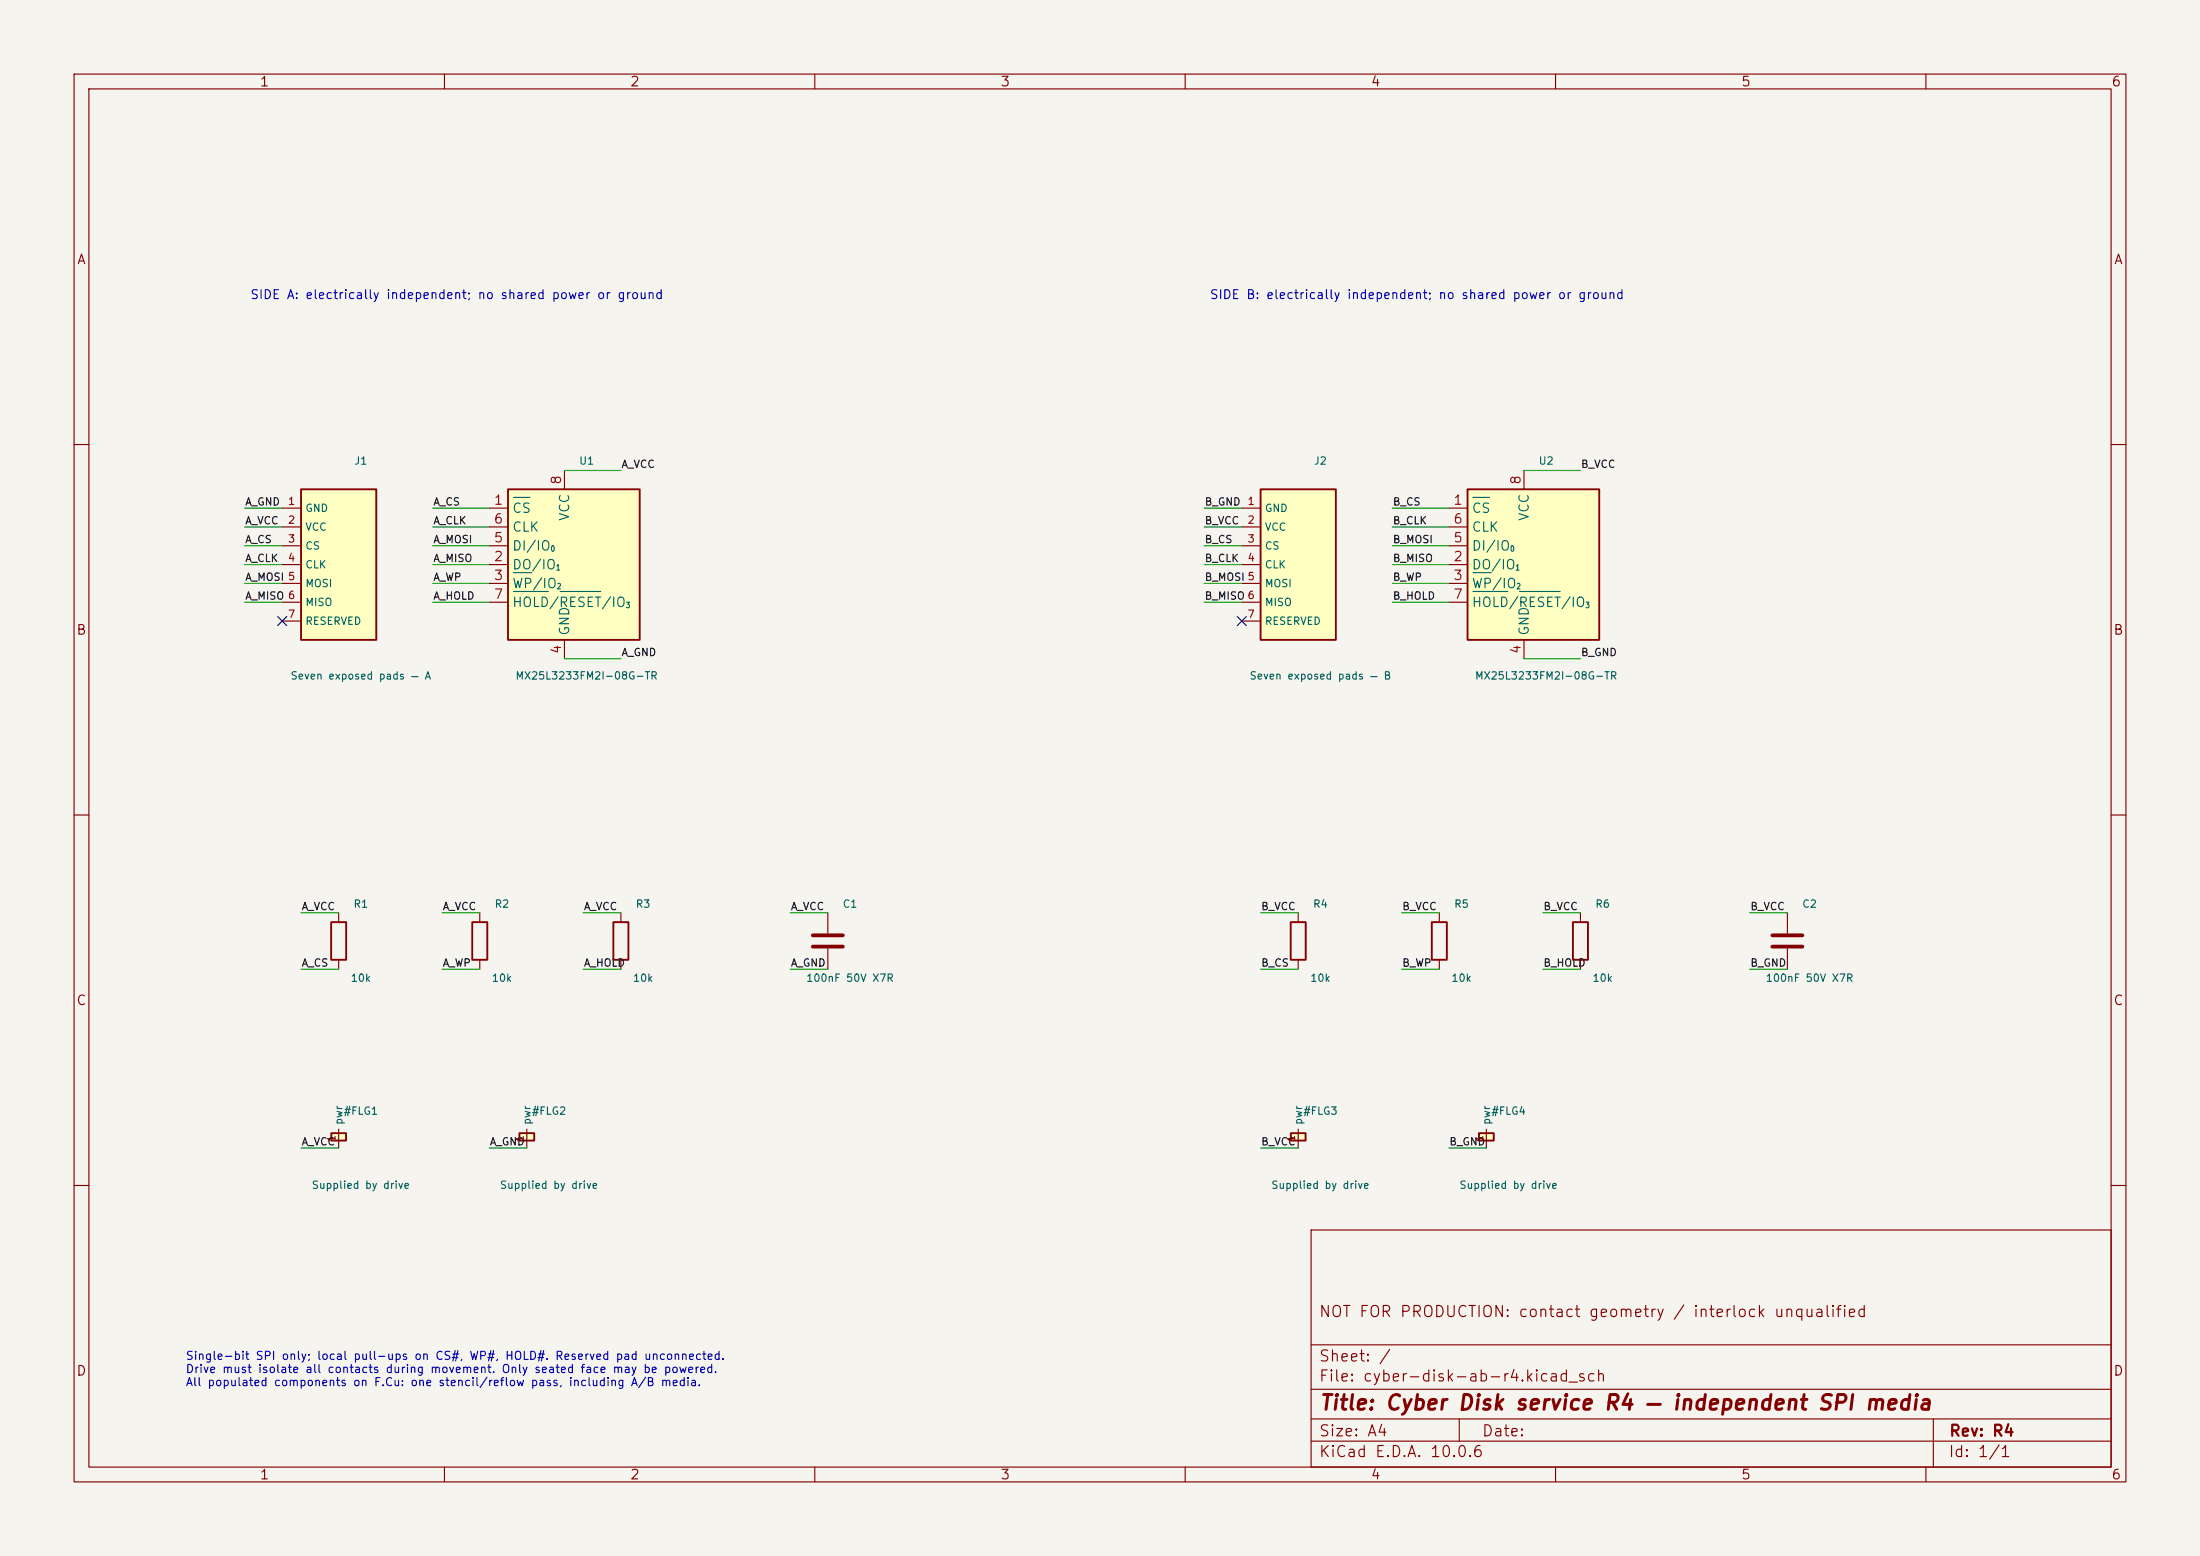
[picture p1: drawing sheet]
(kicad_sch (version 20230121) (generator eeschema) (paper "A4") (title_block (title "Cyber Disk service R4 — independent SPI media") (rev "R4") (comment 1 "NOT FOR PRODUCTION: contact geometry / interlock unqualified")) (lib_symbols (symbol "Roddy:MX25L3233FM2I_08G"
  (exclude_from_sim no)
  (in_bom yes)
  (on_board yes)
  (in_pos_files yes)
  (duplicate_pin_numbers_are_jumpers no)
  (property "Reference" "U" (at -6.35 11.43 0) (show_name no) (do_not_autoplace no) (effects (font (size 1.27 1.27))))
  (property "Value" "MX25L3233FM2I_08G" (at 7.62 11.43 0) (show_name no) (do_not_autoplace no) (effects (font (size 1.27 1.27))))
  (property "Footprint" "Package_SO:SOIC-8_5.3x5.3mm_P1.27mm" (at 0 0 0) (show_name no) (do_not_autoplace no) (hide yes) (effects (font (size 1.27 1.27))))
  (property "Datasheet" "https://www.macronix.com/Lists/Datasheet/Attachments/8933/MX25L3233F,%203V,%2032Mb,%20v1.7.pdf" (at 0 0 0) (show_name no) (do_not_autoplace no) (hide yes) (effects (font (size 1.27 1.27))))
  (property "Description" "32Mbit / 4MiB Serial Flash Memory, Standard/Dual/Quad SPI, 2.65-3.6V, SOP-8 (200 mil)" (at 0 0 0) (show_name no) (do_not_autoplace no) (hide yes) (effects (font (size 1.27 1.27))))
  (symbol "MX25L3233FM2I_08G_0_1"
   (rectangle (start -7.62 10.16) (end 10.16 -10.16) (stroke (width 0.254) (type default)) (fill (type background))))
  (symbol "MX25L3233FM2I_08G_1_1"
   (pin input line (at -10.16 7.62 0) (length 2.54) (name "~{CS}" (effects (font (size 1.27 1.27)))) (number "1" (effects (font (size 1.27 1.27)))))
   (pin bidirectional line (at -10.16 0 0) (length 2.54) (name "DO/IO_{1}" (effects (font (size 1.27 1.27)))) (number "2" (effects (font (size 1.27 1.27)))))
   (pin bidirectional line (at -10.16 -2.54 0) (length 2.54) (name "~{WP}/IO_{2}" (effects (font (size 1.27 1.27)))) (number "3" (effects (font (size 1.27 1.27)))))
   (pin power_in line (at 0 -12.7 90) (length 2.54) (name "GND" (effects (font (size 1.27 1.27)))) (number "4" (effects (font (size 1.27 1.27)))))
   (pin bidirectional line (at -10.16 2.54 0) (length 2.54) (name "DI/IO_{0}" (effects (font (size 1.27 1.27)))) (number "5" (effects (font (size 1.27 1.27)))))
   (pin input line (at -10.16 5.08 0) (length 2.54) (name "CLK" (effects (font (size 1.27 1.27)))) (number "6" (effects (font (size 1.27 1.27)))))
   (pin bidirectional line (at -10.16 -5.08 0) (length 2.54) (name "~{HOLD}/~{RESET}/IO_{3}" (effects (font (size 1.27 1.27)))) (number "7" (effects (font (size 1.27 1.27)))))
   (pin power_in line (at 0 12.7 270) (length 2.54) (name "VCC" (effects (font (size 1.27 1.27)))) (number "8" (effects (font (size 1.27 1.27))))))
  (embedded_fonts no))
(symbol "Device:R"
  (pin_numbers (hide yes))
  (pin_names
   (offset 0))
  (exclude_from_sim no)
  (in_bom yes)
  (on_board yes)
  (in_pos_files yes)
  (duplicate_pin_numbers_are_jumpers no)
  (property "Reference" "R" (at 2.032 0 90) (show_name no) (do_not_autoplace no) (effects (font (size 1.27 1.27))))
  (property "Value" "R" (at 0 0 90) (show_name no) (do_not_autoplace no) (effects (font (size 1.27 1.27))))
  (property "Footprint" "" (at -1.778 0 90) (show_name no) (do_not_autoplace no) (hide yes) (effects (font (size 1.27 1.27))))
  (property "Datasheet" "" (at 0 0 0) (show_name no) (do_not_autoplace no) (hide yes) (effects (font (size 1.27 1.27))))
  (property "Description" "Resistor" (at 0 0 0) (show_name no) (do_not_autoplace no) (hide yes) (effects (font (size 1.27 1.27))))
  (symbol "R_0_1"
   (rectangle (start -1.016 -2.54) (end 1.016 2.54) (stroke (width 0.254) (type default)) (fill (type none))))
  (symbol "R_1_1"
   (pin passive line (at 0 3.81 270) (length 1.27) (name "" (effects (font (size 1.27 1.27)))) (number "1" (effects (font (size 1.27 1.27)))))
   (pin passive line (at 0 -3.81 90) (length 1.27) (name "" (effects (font (size 1.27 1.27)))) (number "2" (effects (font (size 1.27 1.27))))))
  (embedded_fonts no))
(symbol "Device:C"
  (pin_numbers (hide yes))
  (pin_names
   (offset 0.254))
  (exclude_from_sim no)
  (in_bom yes)
  (on_board yes)
  (in_pos_files yes)
  (duplicate_pin_numbers_are_jumpers no)
  (property "Reference" "C" (at 0.635 2.54 0) (show_name no) (do_not_autoplace no) (effects (font (size 1.27 1.27)) (justify left)))
  (property "Value" "C" (at 0.635 -2.54 0) (show_name no) (do_not_autoplace no) (effects (font (size 1.27 1.27)) (justify left)))
  (property "Footprint" "" (at 0.9652 -3.81 0) (show_name no) (do_not_autoplace no) (hide yes) (effects (font (size 1.27 1.27))))
  (property "Datasheet" "" (at 0 0 0) (show_name no) (do_not_autoplace no) (hide yes) (effects (font (size 1.27 1.27))))
  (property "Description" "Unpolarized capacitor" (at 0 0 0) (show_name no) (do_not_autoplace no) (hide yes) (effects (font (size 1.27 1.27))))
  (symbol "C_0_1"
   (polyline (pts (xy -2.032 0.762) (xy 2.032 0.762)) (stroke (width 0.508) (type default)) (fill (type none)))
   (polyline (pts (xy -2.032 -0.762) (xy 2.032 -0.762)) (stroke (width 0.508) (type default)) (fill (type none))))
  (symbol "C_1_1"
   (pin passive line (at 0 3.81 270) (length 2.794) (name "" (effects (font (size 1.27 1.27)))) (number "1" (effects (font (size 1.27 1.27)))))
   (pin passive line (at 0 -3.81 90) (length 2.794) (name "" (effects (font (size 1.27 1.27)))) (number "2" (effects (font (size 1.27 1.27))))))
  (embedded_fonts no))
(symbol "Roddy:Contact7" (pin_names (offset 0.5)) (in_bom yes) (on_board yes) (property "Reference" "X" (at 0 12 0) (effects (font (size 1 1)))) (property "Value" "Contact7" (at 0 -12 0) (effects (font (size 1 1)))) (symbol "Contact7_1_1" (rectangle (start -5.08 10.16) (end 5.08 -10.16) (stroke (width 0.254) (type default)) (fill (type background))) (pin passive line (at -7.62 7.62 0) (length 2.54) (name "GND" (effects (font (size 1 1)))) (number "1" (effects (font (size 1 1)))) )(pin passive line (at -7.62 5.08 0) (length 2.54) (name "VCC" (effects (font (size 1 1)))) (number "2" (effects (font (size 1 1)))) )(pin passive line (at -7.62 2.54 0) (length 2.54) (name "CS" (effects (font (size 1 1)))) (number "3" (effects (font (size 1 1)))) )(pin passive line (at -7.62 0.0 0) (length 2.54) (name "CLK" (effects (font (size 1 1)))) (number "4" (effects (font (size 1 1)))) )(pin passive line (at -7.62 -2.54 0) (length 2.54) (name "MOSI" (effects (font (size 1 1)))) (number "5" (effects (font (size 1 1)))) )(pin passive line (at -7.62 -5.079999999999999 0) (length 2.54) (name "MISO" (effects (font (size 1 1)))) (number "6" (effects (font (size 1 1)))) )(pin passive line (at -7.62 -7.62 0) (length 2.54) (name "RESERVED" (effects (font (size 1 1)))) (number "7" (effects (font (size 1 1)))) )))
(symbol "Roddy:SupplyFlag" (pin_names (offset 0.5)) (in_bom yes) (on_board yes) (property "Reference" "X" (at 0 12 0) (effects (font (size 1 1)))) (property "Value" "SupplyFlag" (at 0 -12 0) (effects (font (size 1 1)))) (symbol "SupplyFlag_1_1" (rectangle (start -1 1) (end 1 2) (stroke (width 0.254) (type default)) (fill (type background))) (pin power_out line (at 0 0 90) (length 2.54) (name "pwr" (effects (font (size 1 1)))) (number "1" (effects (font (size 1 1)))) ))))
(symbol (lib_id "Roddy:MX25L3233FM2I_08G") (at 76.2 76.2 0) (unit 1) (in_bom yes) (on_board yes) (dnp no) (property "Reference" "U1" (at 79.2 62.2 0) (effects (font (size 1 1)))) (property "Value" "MX25L3233FM2I-08G-TR" (at 79.2 91.2 0) (effects (font (size 1 1)))) (property "Footprint" "HardwareSilk:Package_SO__SOIC-8_5.3x5.3mm_P1.27mm" (at 76.2 76.2 0) (effects (font (size 1 1)) hide)))
(wire (pts (xy 66.0400 68.5800) (xy 58.4200 68.5800)) (stroke (width 0) (type default)))
(label "A_CS" (at 58.4200 68.5800 0) (effects (font (size 1 1)) (justify left bottom)))
(wire (pts (xy 66.0400 76.2000) (xy 58.4200 76.2000)) (stroke (width 0) (type default)))
(label "A_MISO" (at 58.4200 76.2000 0) (effects (font (size 1 1)) (justify left bottom)))
(wire (pts (xy 66.0400 78.7400) (xy 58.4200 78.7400)) (stroke (width 0) (type default)))
(label "A_WP" (at 58.4200 78.7400 0) (effects (font (size 1 1)) (justify left bottom)))
(wire (pts (xy 76.2000 88.9000) (xy 83.8200 88.9000)) (stroke (width 0) (type default)))
(label "A_GND" (at 83.8200 88.9000 0) (effects (font (size 1 1)) (justify left bottom)))
(wire (pts (xy 66.0400 73.6600) (xy 58.4200 73.6600)) (stroke (width 0) (type default)))
(label "A_MOSI" (at 58.4200 73.6600 0) (effects (font (size 1 1)) (justify left bottom)))
(wire (pts (xy 66.0400 71.1200) (xy 58.4200 71.1200)) (stroke (width 0) (type default)))
(label "A_CLK" (at 58.4200 71.1200 0) (effects (font (size 1 1)) (justify left bottom)))
(wire (pts (xy 66.0400 81.2800) (xy 58.4200 81.2800)) (stroke (width 0) (type default)))
(label "A_HOLD" (at 58.4200 81.2800 0) (effects (font (size 1 1)) (justify left bottom)))
(wire (pts (xy 76.2000 63.5000) (xy 83.8200 63.5000)) (stroke (width 0) (type default)))
(label "A_VCC" (at 83.8200 63.5000 0) (effects (font (size 1 1)) (justify left bottom)))
(symbol (lib_id "Roddy:Contact7") (at 45.72 76.2 0) (unit 1) (in_bom yes) (on_board yes) (dnp no) (property "Reference" "J1" (at 48.72 62.2 0) (effects (font (size 1 1)))) (property "Value" "Seven exposed pads — A" (at 48.72 91.2 0) (effects (font (size 1 1)))) (property "Footprint" "HardwareSilk:Roddy__Contact7_F" (at 45.72 76.2 0) (effects (font (size 1 1)) hide)))
(wire (pts (xy 38.1000 68.5800) (xy 33.0200 68.5800)) (stroke (width 0) (type default)))
(label "A_GND" (at 33.0200 68.5800 0) (effects (font (size 1 1)) (justify left bottom)))
(wire (pts (xy 38.1000 71.1200) (xy 33.0200 71.1200)) (stroke (width 0) (type default)))
(label "A_VCC" (at 33.0200 71.1200 0) (effects (font (size 1 1)) (justify left bottom)))
(wire (pts (xy 38.1000 73.6600) (xy 33.0200 73.6600)) (stroke (width 0) (type default)))
(label "A_CS" (at 33.0200 73.6600 0) (effects (font (size 1 1)) (justify left bottom)))
(wire (pts (xy 38.1000 76.2000) (xy 33.0200 76.2000)) (stroke (width 0) (type default)))
(label "A_CLK" (at 33.0200 76.2000 0) (effects (font (size 1 1)) (justify left bottom)))
(wire (pts (xy 38.1000 78.7400) (xy 33.0200 78.7400)) (stroke (width 0) (type default)))
(label "A_MOSI" (at 33.0200 78.7400 0) (effects (font (size 1 1)) (justify left bottom)))
(wire (pts (xy 38.1000 81.2800) (xy 33.0200 81.2800)) (stroke (width 0) (type default)))
(label "A_MISO" (at 33.0200 81.2800 0) (effects (font (size 1 1)) (justify left bottom)))
(no_connect (at 38.1 83.82))
(symbol (lib_id "Device:R") (at 45.72 127 0) (unit 1) (in_bom yes) (on_board yes) (dnp no) (property "Reference" "R1" (at 48.72 122 0) (effects (font (size 1 1)))) (property "Value" "10k" (at 48.72 132 0) (effects (font (size 1 1)))) (property "Footprint" "HardwareSilk:Resistor_SMD__R_0805_2012Metric" (at 45.72 127 0) (effects (font (size 1 1)) hide)))
(wire (pts (xy 45.7200 123.1900) (xy 40.6400 123.1900)) (stroke (width 0) (type default)))
(label "A_VCC" (at 40.6400 123.1900 0) (effects (font (size 1 1)) (justify left bottom)))
(wire (pts (xy 45.7200 130.8100) (xy 40.6400 130.8100)) (stroke (width 0) (type default)))
(label "A_CS" (at 40.6400 130.8100 0) (effects (font (size 1 1)) (justify left bottom)))
(symbol (lib_id "Device:R") (at 64.77 127 0) (unit 1) (in_bom yes) (on_board yes) (dnp no) (property "Reference" "R2" (at 67.77 122 0) (effects (font (size 1 1)))) (property "Value" "10k" (at 67.77 132 0) (effects (font (size 1 1)))) (property "Footprint" "HardwareSilk:Resistor_SMD__R_0805_2012Metric" (at 64.77 127 0) (effects (font (size 1 1)) hide)))
(wire (pts (xy 64.7700 123.1900) (xy 59.6900 123.1900)) (stroke (width 0) (type default)))
(label "A_VCC" (at 59.6900 123.1900 0) (effects (font (size 1 1)) (justify left bottom)))
(wire (pts (xy 64.7700 130.8100) (xy 59.6900 130.8100)) (stroke (width 0) (type default)))
(label "A_WP" (at 59.6900 130.8100 0) (effects (font (size 1 1)) (justify left bottom)))
(symbol (lib_id "Device:R") (at 83.82 127 0) (unit 1) (in_bom yes) (on_board yes) (dnp no) (property "Reference" "R3" (at 86.82 122 0) (effects (font (size 1 1)))) (property "Value" "10k" (at 86.82 132 0) (effects (font (size 1 1)))) (property "Footprint" "HardwareSilk:Resistor_SMD__R_0805_2012Metric" (at 83.82 127 0) (effects (font (size 1 1)) hide)))
(wire (pts (xy 83.8200 123.1900) (xy 78.7400 123.1900)) (stroke (width 0) (type default)))
(label "A_VCC" (at 78.7400 123.1900 0) (effects (font (size 1 1)) (justify left bottom)))
(wire (pts (xy 83.8200 130.8100) (xy 78.7400 130.8100)) (stroke (width 0) (type default)))
(label "A_HOLD" (at 78.7400 130.8100 0) (effects (font (size 1 1)) (justify left bottom)))
(symbol (lib_id "Device:C") (at 111.76 127 0) (unit 1) (in_bom yes) (on_board yes) (dnp no) (property "Reference" "C1" (at 114.76 122 0) (effects (font (size 1 1)))) (property "Value" "100nF 50V X7R" (at 114.76 132 0) (effects (font (size 1 1)))) (property "Footprint" "HardwareSilk:Capacitor_SMD__C_0805_2012Metric" (at 111.76 127 0) (effects (font (size 1 1)) hide)))
(wire (pts (xy 111.7600 123.1900) (xy 106.6800 123.1900)) (stroke (width 0) (type default)))
(label "A_VCC" (at 106.6800 123.1900 0) (effects (font (size 1 1)) (justify left bottom)))
(wire (pts (xy 111.7600 130.8100) (xy 106.6800 130.8100)) (stroke (width 0) (type default)))
(label "A_GND" (at 106.6800 130.8100 0) (effects (font (size 1 1)) (justify left bottom)))
(symbol (lib_id "Roddy:SupplyFlag") (at 45.72 154.94 0) (unit 1) (in_bom yes) (on_board no) (dnp no) (property "Reference" "#FLG1" (at 48.72 149.94 0) (effects (font (size 1 1)))) (property "Value" "Supplied by drive" (at 48.72 159.94 0) (effects (font (size 1 1)))) (property "Footprint" "" (at 45.72 154.94 0) (effects (font (size 1 1)) hide)))
(wire (pts (xy 45.7200 154.9400) (xy 40.6400 154.9400)) (stroke (width 0) (type default)))
(label "A_VCC" (at 40.6400 154.9400 0) (effects (font (size 1 1)) (justify left bottom)))
(symbol (lib_id "Roddy:SupplyFlag") (at 71.12 154.94 0) (unit 1) (in_bom yes) (on_board no) (dnp no) (property "Reference" "#FLG2" (at 74.12 149.94 0) (effects (font (size 1 1)))) (property "Value" "Supplied by drive" (at 74.12 159.94 0) (effects (font (size 1 1)))) (property "Footprint" "" (at 71.12 154.94 0) (effects (font (size 1 1)) hide)))
(wire (pts (xy 71.1200 154.9400) (xy 66.0400 154.9400)) (stroke (width 0) (type default)))
(label "A_GND" (at 66.0400 154.9400 0) (effects (font (size 1 1)) (justify left bottom)))
(text "SIDE A: electrically independent; no shared power or ground" (at 33.72 40 0) (effects (font (size 1.2 1.2)) (justify left)))
(symbol (lib_id "Roddy:MX25L3233FM2I_08G") (at 205.73999999999998 76.2 0) (unit 1) (in_bom yes) (on_board yes) (dnp no) (property "Reference" "U2" (at 208.73999999999998 62.2 0) (effects (font (size 1 1)))) (property "Value" "MX25L3233FM2I-08G-TR" (at 208.73999999999998 91.2 0) (effects (font (size 1 1)))) (property "Footprint" "HardwareSilk:Package_SO__SOIC-8_5.3x5.3mm_P1.27mm" (at 205.73999999999998 76.2 0) (effects (font (size 1 1)) hide)))
(wire (pts (xy 195.5800 68.5800) (xy 187.9600 68.5800)) (stroke (width 0) (type default)))
(label "B_CS" (at 187.9600 68.5800 0) (effects (font (size 1 1)) (justify left bottom)))
(wire (pts (xy 195.5800 76.2000) (xy 187.9600 76.2000)) (stroke (width 0) (type default)))
(label "B_MISO" (at 187.9600 76.2000 0) (effects (font (size 1 1)) (justify left bottom)))
(wire (pts (xy 195.5800 78.7400) (xy 187.9600 78.7400)) (stroke (width 0) (type default)))
(label "B_WP" (at 187.9600 78.7400 0) (effects (font (size 1 1)) (justify left bottom)))
(wire (pts (xy 205.7400 88.9000) (xy 213.3600 88.9000)) (stroke (width 0) (type default)))
(label "B_GND" (at 213.3600 88.9000 0) (effects (font (size 1 1)) (justify left bottom)))
(wire (pts (xy 195.5800 73.6600) (xy 187.9600 73.6600)) (stroke (width 0) (type default)))
(label "B_MOSI" (at 187.9600 73.6600 0) (effects (font (size 1 1)) (justify left bottom)))
(wire (pts (xy 195.5800 71.1200) (xy 187.9600 71.1200)) (stroke (width 0) (type default)))
(label "B_CLK" (at 187.9600 71.1200 0) (effects (font (size 1 1)) (justify left bottom)))
(wire (pts (xy 195.5800 81.2800) (xy 187.9600 81.2800)) (stroke (width 0) (type default)))
(label "B_HOLD" (at 187.9600 81.2800 0) (effects (font (size 1 1)) (justify left bottom)))
(wire (pts (xy 205.7400 63.5000) (xy 213.3600 63.5000)) (stroke (width 0) (type default)))
(label "B_VCC" (at 213.3600 63.5000 0) (effects (font (size 1 1)) (justify left bottom)))
(symbol (lib_id "Roddy:Contact7") (at 175.26 76.2 0) (unit 1) (in_bom yes) (on_board yes) (dnp no) (property "Reference" "J2" (at 178.26 62.2 0) (effects (font (size 1 1)))) (property "Value" "Seven exposed pads — B" (at 178.26 91.2 0) (effects (font (size 1 1)))) (property "Footprint" "HardwareSilk:Roddy__Contact7_B" (at 175.26 76.2 0) (effects (font (size 1 1)) hide)))
(wire (pts (xy 167.6400 68.5800) (xy 162.5600 68.5800)) (stroke (width 0) (type default)))
(label "B_GND" (at 162.5600 68.5800 0) (effects (font (size 1 1)) (justify left bottom)))
(wire (pts (xy 167.6400 71.1200) (xy 162.5600 71.1200)) (stroke (width 0) (type default)))
(label "B_VCC" (at 162.5600 71.1200 0) (effects (font (size 1 1)) (justify left bottom)))
(wire (pts (xy 167.6400 73.6600) (xy 162.5600 73.6600)) (stroke (width 0) (type default)))
(label "B_CS" (at 162.5600 73.6600 0) (effects (font (size 1 1)) (justify left bottom)))
(wire (pts (xy 167.6400 76.2000) (xy 162.5600 76.2000)) (stroke (width 0) (type default)))
(label "B_CLK" (at 162.5600 76.2000 0) (effects (font (size 1 1)) (justify left bottom)))
(wire (pts (xy 167.6400 78.7400) (xy 162.5600 78.7400)) (stroke (width 0) (type default)))
(label "B_MOSI" (at 162.5600 78.7400 0) (effects (font (size 1 1)) (justify left bottom)))
(wire (pts (xy 167.6400 81.2800) (xy 162.5600 81.2800)) (stroke (width 0) (type default)))
(label "B_MISO" (at 162.5600 81.2800 0) (effects (font (size 1 1)) (justify left bottom)))
(no_connect (at 167.64 83.82))
(symbol (lib_id "Device:R") (at 175.26 127 0) (unit 1) (in_bom yes) (on_board yes) (dnp no) (property "Reference" "R4" (at 178.26 122 0) (effects (font (size 1 1)))) (property "Value" "10k" (at 178.26 132 0) (effects (font (size 1 1)))) (property "Footprint" "HardwareSilk:Resistor_SMD__R_0805_2012Metric" (at 175.26 127 0) (effects (font (size 1 1)) hide)))
(wire (pts (xy 175.2600 123.1900) (xy 170.1800 123.1900)) (stroke (width 0) (type default)))
(label "B_VCC" (at 170.1800 123.1900 0) (effects (font (size 1 1)) (justify left bottom)))
(wire (pts (xy 175.2600 130.8100) (xy 170.1800 130.8100)) (stroke (width 0) (type default)))
(label "B_CS" (at 170.1800 130.8100 0) (effects (font (size 1 1)) (justify left bottom)))
(symbol (lib_id "Device:R") (at 194.31 127 0) (unit 1) (in_bom yes) (on_board yes) (dnp no) (property "Reference" "R5" (at 197.31 122 0) (effects (font (size 1 1)))) (property "Value" "10k" (at 197.31 132 0) (effects (font (size 1 1)))) (property "Footprint" "HardwareSilk:Resistor_SMD__R_0805_2012Metric" (at 194.31 127 0) (effects (font (size 1 1)) hide)))
(wire (pts (xy 194.3100 123.1900) (xy 189.2300 123.1900)) (stroke (width 0) (type default)))
(label "B_VCC" (at 189.2300 123.1900 0) (effects (font (size 1 1)) (justify left bottom)))
(wire (pts (xy 194.3100 130.8100) (xy 189.2300 130.8100)) (stroke (width 0) (type default)))
(label "B_WP" (at 189.2300 130.8100 0) (effects (font (size 1 1)) (justify left bottom)))
(symbol (lib_id "Device:R") (at 213.35999999999999 127 0) (unit 1) (in_bom yes) (on_board yes) (dnp no) (property "Reference" "R6" (at 216.35999999999999 122 0) (effects (font (size 1 1)))) (property "Value" "10k" (at 216.35999999999999 132 0) (effects (font (size 1 1)))) (property "Footprint" "HardwareSilk:Resistor_SMD__R_0805_2012Metric" (at 213.35999999999999 127 0) (effects (font (size 1 1)) hide)))
(wire (pts (xy 213.3600 123.1900) (xy 208.2800 123.1900)) (stroke (width 0) (type default)))
(label "B_VCC" (at 208.2800 123.1900 0) (effects (font (size 1 1)) (justify left bottom)))
(wire (pts (xy 213.3600 130.8100) (xy 208.2800 130.8100)) (stroke (width 0) (type default)))
(label "B_HOLD" (at 208.2800 130.8100 0) (effects (font (size 1 1)) (justify left bottom)))
(symbol (lib_id "Device:C") (at 241.3 127 0) (unit 1) (in_bom yes) (on_board yes) (dnp no) (property "Reference" "C2" (at 244.3 122 0) (effects (font (size 1 1)))) (property "Value" "100nF 50V X7R" (at 244.3 132 0) (effects (font (size 1 1)))) (property "Footprint" "HardwareSilk:Capacitor_SMD__C_0805_2012Metric" (at 241.3 127 0) (effects (font (size 1 1)) hide)))
(wire (pts (xy 241.3000 123.1900) (xy 236.2200 123.1900)) (stroke (width 0) (type default)))
(label "B_VCC" (at 236.2200 123.1900 0) (effects (font (size 1 1)) (justify left bottom)))
(wire (pts (xy 241.3000 130.8100) (xy 236.2200 130.8100)) (stroke (width 0) (type default)))
(label "B_GND" (at 236.2200 130.8100 0) (effects (font (size 1 1)) (justify left bottom)))
(symbol (lib_id "Roddy:SupplyFlag") (at 175.26 154.94 0) (unit 1) (in_bom yes) (on_board no) (dnp no) (property "Reference" "#FLG3" (at 178.26 149.94 0) (effects (font (size 1 1)))) (property "Value" "Supplied by drive" (at 178.26 159.94 0) (effects (font (size 1 1)))) (property "Footprint" "" (at 175.26 154.94 0) (effects (font (size 1 1)) hide)))
(wire (pts (xy 175.2600 154.9400) (xy 170.1800 154.9400)) (stroke (width 0) (type default)))
(label "B_VCC" (at 170.1800 154.9400 0) (effects (font (size 1 1)) (justify left bottom)))
(symbol (lib_id "Roddy:SupplyFlag") (at 200.66 154.94 0) (unit 1) (in_bom yes) (on_board no) (dnp no) (property "Reference" "#FLG4" (at 203.66 149.94 0) (effects (font (size 1 1)))) (property "Value" "Supplied by drive" (at 203.66 159.94 0) (effects (font (size 1 1)))) (property "Footprint" "" (at 200.66 154.94 0) (effects (font (size 1 1)) hide)))
(wire (pts (xy 200.6600 154.9400) (xy 195.5800 154.9400)) (stroke (width 0) (type default)))
(label "B_GND" (at 195.5800 154.9400 0) (effects (font (size 1 1)) (justify left bottom)))
(text "SIDE B: electrically independent; no shared power or ground" (at 163.26 40 0) (effects (font (size 1.2 1.2)) (justify left)))
(text "Single-bit SPI only; local pull-ups on CS#, WP#, HOLD#. Reserved pad unconnected.\nDrive must isolate all contacts during movement. Only seated face may be powered.\nAll populated components on F.Cu: one stencil/reflow pass, including A/B media." (at 25 185 0) (effects (font (size 1.1 1.1)) (justify left)))
(sheet_instances (path "" (page "1"))))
